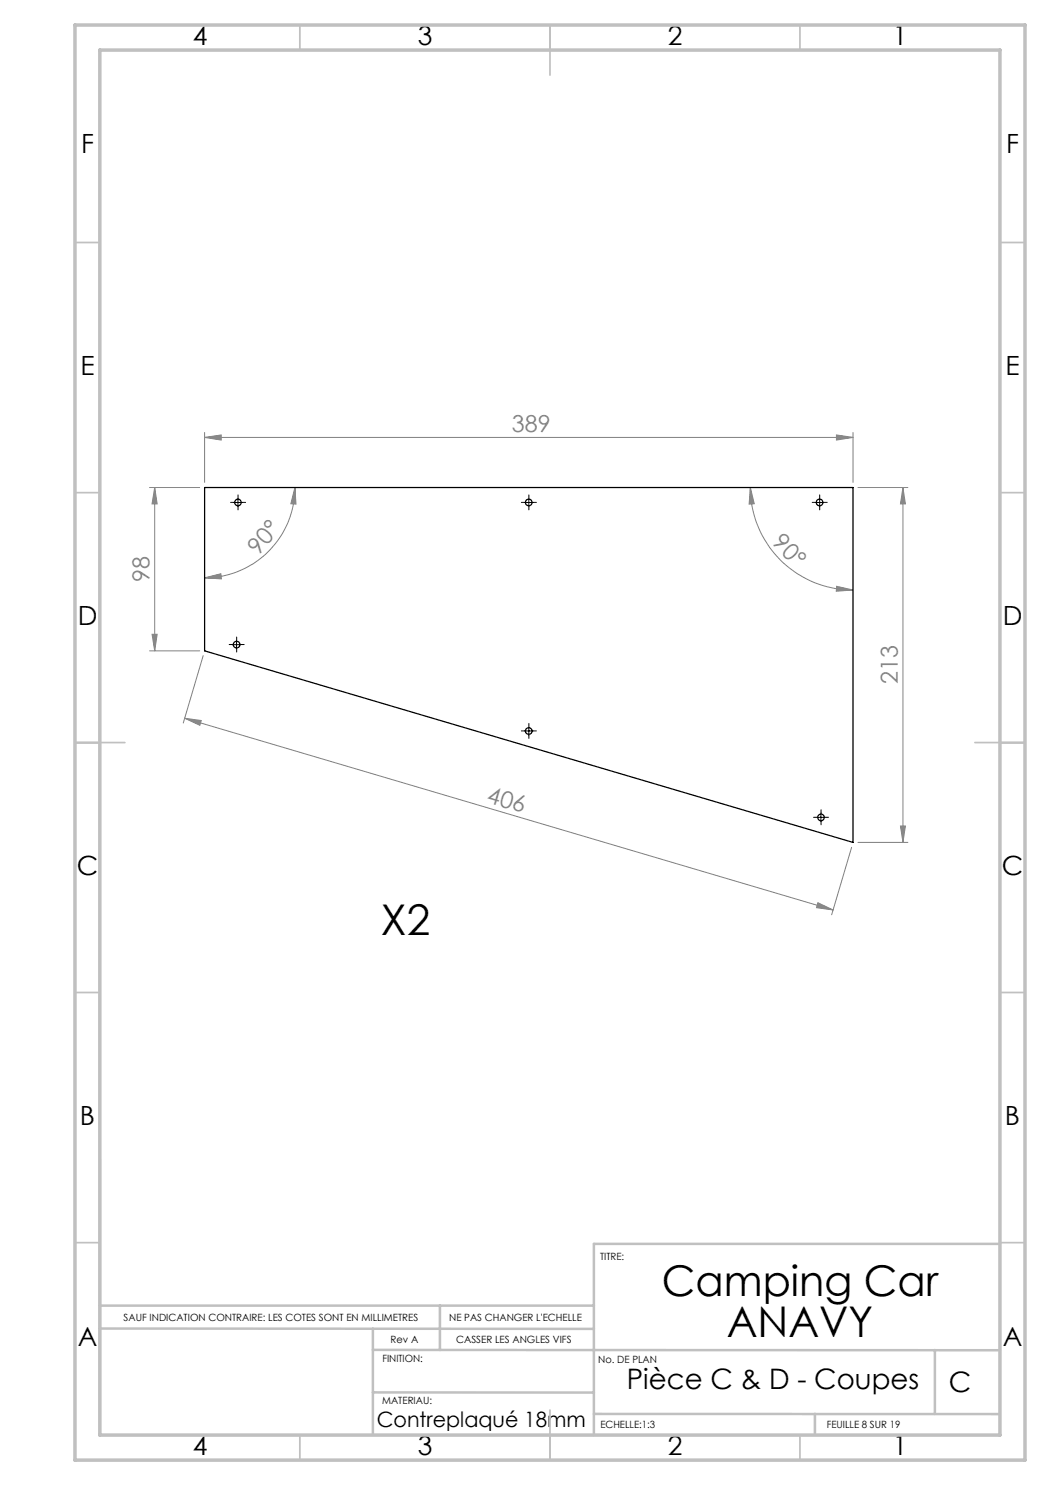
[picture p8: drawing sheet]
<svg xmlns="http://www.w3.org/2000/svg" width="210mm" height="297mm" viewBox="0 0 210 297" stroke-linecap="round" stroke-linejoin="round" font-family="sans-serif">
<g fill="none" stroke="#808080" stroke-width=".2">
<path d="M29.9 97.5h10M30.9 97.5l.5 3.3h-1zM30.9 97.5v32.7M40.9 87.5l3.3-.5v1zM40.9 86.5v10M40.9 87.5h129.7M59 97.5l.2 3.3-1-.1zM59 97.5a18.1 18.1 0 0 1-18.1 18.1M150.1 97.5l.7 3.2-1 .1zM150.1 97.5a20.5 20.5 0 0 0 20.5 20.5M167.3 87l3.3 .5-3.3 .5zM170.6 86.5v10"/>
<path d="M171.6 97.5h10M180.6 97.5l.5 3.3h-1zM180.6 97.5v71M40.9 115.6l3.3-.8 .1 1zM167.3 117.3l3.3 .7-3.3 .2zM29.9 130.2h10M30.4 126.9h1l-.5 3.3zM40.6 131.1l-3.9 13.5M36.9 143.6l3.4 .5-.3 1zM36.9 143.6l129.7 38.4M170.3 169.5l-4 13.4M171.6 168.5h10"/>
<path d="M180.1 165.2h1l-.5 3.3zM163.6 180.5l3 1.5-3.3-.5z"/>
</g>
<g fill="none" stroke="#000" stroke-width=".2" stroke-dasharray="30.5 1.3 1.3 1.3">
<path d="M47.6 99.6v-.6M105.8 99.6v-.6M163.9 99.6v-.6M46.8 100.5h-.7M47.6 101.3v.7M48.4 100.5h.7M104.9 100.5h-.6M105.8 101.3v.7M106.6 100.5h.7M163.1 100.5h-.7M163.9 101.3v.7M164.8 100.5h.6"/>
<path d="M46.5 128.9h-.7M47.3 128.1v-.7M47.3 129.7v.7M48.2 128.9h.6M104.9 146.2h-.6M105.8 145.3v-.6M105.8 147v.7M106.6 146.2h.7M163.4 163.5h-.7M164.2 162.6v-.6M164.2 164.3v.7M165 163.5h.7"/>
</g>
<path d="M47.6 99.7v1.6M105.8 99.7v1.6M163.9 99.7v1.6M46.7 100.5h1.7M104.9 100.5h1.7M163.1 100.5h1.6M46.5 128.9h1.7M47.3 128.1v1.6M104.9 146.2h1.7M105.8 145.4v1.6M163.4 163.5h1.6M164.2 162.6v1.7" fill="none" stroke="#000" stroke-width=".2"/>
<g fill="none" stroke="#c0c0c0" stroke-width=".35">
<path d="M60 5v5M110 5v10M160 5v5M15 48.5h5M200 48.5h5M15 98.5h5M200 98.5h5M15 148.5h10M195 148.5h10M15 198.5h5M200 198.5h5M15 248.5h5"/>
<path d="M200 248.5h5M60 287v5M110 282v10M160 287v5"/>
</g>
<path d="M20 231.8v55.2M200 248.8h-81.2v38.2M20 261.1h98.8M20 265.7l98.8 .1M74.6 265.7v21.3M74.6 278.5h44.2M74.6 270h125.4M88 261.1v8.9M187 270v12.8M118.8 282.8h81.2M163 282.8v4.2" fill="none" stroke="#c0c0c0" stroke-width=".5"/>
<path d="M15 5h190v287h-190zM20 10h180v277h-180z" fill="none" stroke="#c0c0c0" stroke-width=".7"/>
<g fill="#808080">
<path d="M167.3 87l3.3 .5-3.3 .5zM40.9 87.5l3.3-.5v1z"/>
<path d="M40.9 115.6l3.3-.8 .1 1zM59 97.5l.2 3.3-1-.1z"/>
<path d="M180.1 165.2h1l-.5 3.3zM180.6 97.5l.5 3.3h-1z"/>
<path d="M30.9 97.5l.5 3.3h-1zM30.4 126.9h1l-.5 3.3z"/>
<path d="M150.1 97.5l.7 3.2-1 .1zM167.3 117.3l3.3 .7-3.3 .2z"/>
<path d="M36.9 143.6l3.4 .5-.3 1zM163.6 180.5l3 1.5-3.3-.5z"/>
</g>
<g fill="none" stroke="#000" stroke-width=".25">
<path d="M40.9 97.5h129.7v71l-129.7-38.3z"/>
<circle cx="47.6" cy="100.5" r=".67"/>
<circle cx="105.8" cy="100.5" r=".67"/>
<circle cx="163.9" cy="100.5" r=".68"/>
<circle cx="47.3" cy="128.9" r=".67"/>
<circle cx="105.8" cy="146.2" r=".67"/>
<circle cx="164.2" cy="163.5" r=".66"/>
</g>
<g font-size="8.5">
<text x="76.2" y="187">X2</text>
<text x="132.4" y="259.3">Camping Car</text>
<text x="145.3" y="267.4">ANAVY</text>
</g>
<g font-size="5.6">
<text x="125.4" y="277.9">Pièce C &amp; D - Coupes</text>
<text x="189.8" y="278.5">C</text>
</g>
<g font-size="5.3">
<text x="38.5" y="8.9">4</text>
<text x="83.5" y="8.9">3</text>
<text x="133.6" y="8.9">2</text>
<text x="178.6" y="8.9">1</text>
<text x="16.2" y="30.7">F</text>
<text x="201.2" y="30.7">F</text>
<text x="16.1" y="74.9">E</text>
<text x="201.1" y="74.9">E</text>
<text x="15.5" y="124.9">D</text>
<text x="200.5" y="124.9">D</text>
<text x="15.4" y="174.9">C</text>
<text x="200.4" y="174.9">C</text>
<text x="16" y="224.9">B</text>
<text x="201" y="224.9">B</text>
<text x="15.5" y="269.2">A</text>
<text x="200.5" y="269.2">A</text>
<text x="38.5" y="290.9">4</text>
<text x="83.5" y="290.9">3</text>
<text x="133.6" y="290.9">2</text>
<text x="178.6" y="290.9">1</text>
</g>
<g font-size="4.7" fill="#808080">
<text x="102.4" y="86.5">389</text>
<text x="51.7" y="111.2" transform="rotate(-50 51.7 111.2)">90°</text>
<text x="154.3" y="108.7" transform="rotate(45 154.3 108.7)">90°</text>
<text x="29.9" y="116.4" transform="rotate(-90 29.9 116.4)">98</text>
<text x="179.6" y="136.9" transform="rotate(-90 179.6 136.9)">213</text>
<text x="97.2" y="160.4" transform="rotate(16 97.2 160.4)">406</text>
</g>
<text font-size="4.2" x="75.4" y="285.4">Contreplaqué 18mm</text>
<g font-size="2">
<text x="120" y="251.9">TITRE:</text>
<text x="24.7" y="264.2">SAUF INDICATION CONTRAIRE: LES COTES SONT EN MILLIMETRES</text>
<text x="78.1" y="268.6">Rev A</text>
<text x="89.8" y="264.2">NE PAS CHANGER L'ECHELLE</text>
<text x="91.2" y="268.6">CASSER LES ANGLES VIFS</text>
<text x="76.5" y="272.3">FINITION:</text>
<text x="119.6" y="272.5">No. DE PLAN</text>
<text x="76.4" y="280.9">MATERIAU:</text>
<text x="120.1" y="285.6">ECHELLE:1:3</text>
<text x="165.3" y="285.6">FEUILLE 8 SUR 19</text>
</g>
</svg>
